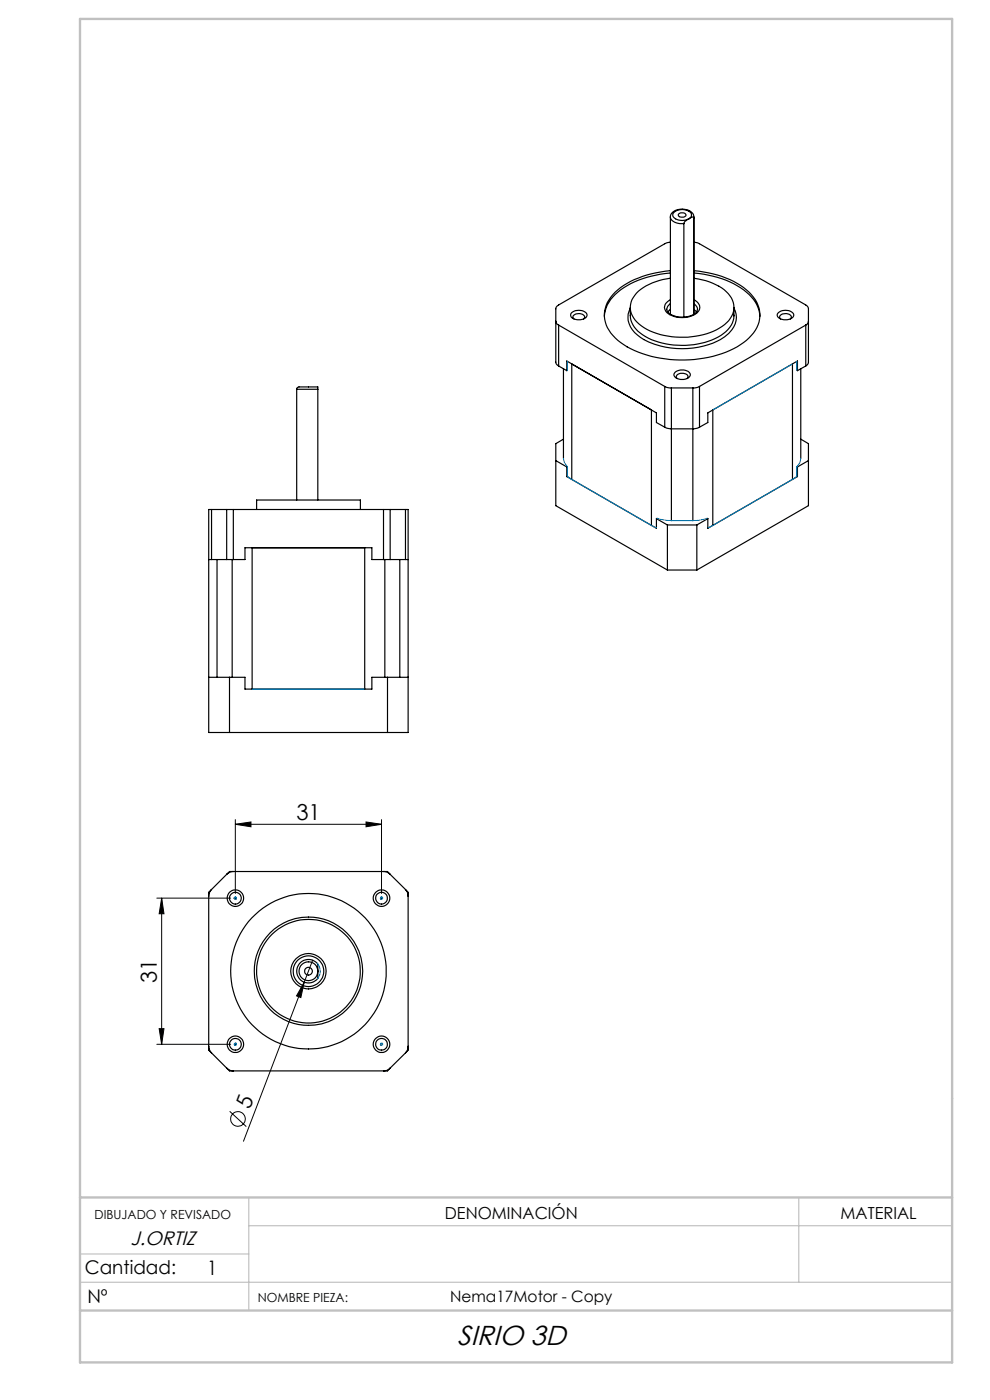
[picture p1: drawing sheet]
<svg xmlns="http://www.w3.org/2000/svg" width="210mm" height="297mm" viewBox="0 0 210 297" stroke-linecap="round" stroke-linejoin="round" font-family="sans-serif">
<g fill="none" stroke="#000" stroke-width=".21">
<path d="M49.9 174.9l3.3-.5v1zM49.9 173.9v15.6M49.9 174.9h31M77.6 174.4l3.3 .5-3.3 .5zM80.9 173.9v15.6M33.3 190.5h15.6M34.3 190.5l.5 3.3h-1zM34.3 190.5v31M33.8 218.2h1l-.5 3.3zM64.5 208.4l-.7 3.2-.9-.3zM66.3 203.7l-14.7 38.4M33.3 221.5h15.6"/>
<path d="M48.7 235.8l3.5 3.2"/>
<circle cx="50.5" cy="237.4" r="1.55"/>
</g>
<path d="M52.8 254v24M169.4 254v18M17 272h185M17 266h35.8M52.8 260h149.2" fill="none" stroke="#c0c0c0" stroke-width=".25"/>
<path d="M17 4h185v285h-185zM17 254h185M17 278h185" fill="none" stroke="#c0c0c0" stroke-width=".5"/>
<g fill="#000">
<path d="M64.5 208.4l-.7 3.2-.9-.3z"/>
<path d="M49.9 174.9l3.3-.5v1zM77.6 174.4l3.3 .5-3.3 .5z"/>
<path d="M34.3 190.5l.5 3.3h-1zM33.8 218.2h1l-.5 3.3z"/>
</g>
<g fill="none" stroke="#000" stroke-width=".25">
<path d="M142.2 46a2.34 2.34 0 0 1 3-1.6 1.96 1.96 0 0 1 2 1.6v20.7M142.2 57.4a19.9 19.9 0 0 0-11.7 4.6 6.3 6.3 0 0 0 0 9.7 20 20 0 0 0 12.7 4.6 22.7 22.7 0 0 0 15.1-4.1 6.5 6.5 0 0 0 2.5-7.4 11.9 11.9 0 0 0-7.7-6.2l-2.8-.7-3.1-.5M142.2 51.4l-1.2 .3-22.8 13.2-.3 .5v11.5l.6 .7M142.2 57.9a18.8 18.8 0 0 0-12.2 5.1 6.5 6.5 0 0 0-1.8 4.1M142.2 59a11.7 11.7 0 0 0-7.5 3.6 4.1 4.1 0 0 0 .9 6.2 15.8 15.8 0 0 0 12.7 2.4 9.9 9.9 0 0 0 6.9-4.1 4.3 4.3 0 0 0-1.6-5.6 13.7 13.7 0 0 0-6.4-2.5M142.2 46a2.11 2.11 0 0 0 2.4 1.4h.5M142.2 46v20.6M142.9 45.2a2.61 2.61 0 0 1 3.7 .2 1.33 1.33 0 0 1-1.5 1.3 2.04 2.04 0 0 1-2.4-1.1zM144 45.3a.84 .84 0 0 1 .9-.2 .84 .84 0 0 1 .6 .7 1.03 1.03 0 0 1-1.6-.2zM145.1 47.4v19.9M146.1 46.4l-.8 .6-.2 .4M147.2 51.4l1.2 .3 22.9 13.3 .2 .4v11.5l-.6 .7"/>
<path d="M147.2 57.9a18.6 18.6 0 0 1 12.2 5.1 6.5 6.5 0 0 1 1.8 4.1M147.2 46.2l-.3-.2-.8 .4M117.9 68.2a.87 .87 0 0 0 .6 .8M118.5 69l22.5 13M118.5 69v8.6M118.5 77.6l1.7 1M119.5 78.2v19M120.2 78.6v-2l19 11v2l1.8 1M120.4 78.6h-.2M121.3 77.2v24.5M121.3 66.3a2.36 2.36 0 0 1 3.2 .3 1.52 1.52 0 0 1-2.1 1.2 1.11 1.11 0 0 1-1.3-1.3zM121.7 67.7a.6 .6 0 0 1-.1-.7 .6 .6 0 0 1 .6-.4 1.48 1.48 0 0 1 1.8 .7l-.2 .4"/>
<path d="M133.7 65.4a4.7 4.7 0 0 0 2.2 6.2 17.4 17.4 0 0 0 17.8-.2 4.6 4.6 0 0 0 2-6M133.7 65.2a5.3 5.3 0 0 0 .8 4.2 12.1 12.1 0 0 0 9.2 3.8 14.2 14.2 0 0 0 10.7-3.2l.9-1.4 .3-1 .1-2.4M142.2 64.4a1.25 1.25 0 0 0-.8 1.3 1.25 1.25 0 0 0 1.1 1.1 4.7 4.7 0 0 0 5.3-.7l.2-.5M142.2 63.6a1.66 1.66 0 0 0-1.2 1.5 1.66 1.66 0 0 0 1 1.6 5.5 5.5 0 0 0 6.1-.6 1.59 1.59 0 0 0-.9-2.5M142.2 65.6l-.6 .6M143.2 78.9a2.27 2.27 0 0 1 3.2 .4 1.2 1.2 0 0 1-1.4 1.2 1.52 1.52 0 0 1-2-1.2zM147.2 65.6l.5 .6M147.2 64.4l.5 .6 .3 .6M148 65.6h.1M165.2 66.3a2.36 2.36 0 0 1 3.1 .3 1.53 1.53 0 0 1-2 1.2 1.1 1.1 0 0 1-1.3-1.3zM165.6 67.7a.6 .6 0 0 1-.2-.7 .6 .6 0 0 1 .6-.4 1.42 1.42 0 0 1 1.9 .7l-.3 .4M168.1 77.2v24.5"/>
<path d="M169 78.6h.2M169.2 78.6v-2l-19.1 11v2l-1.7 1M169.9 78.2v19M170.9 69l-22.5 13M170.9 77.6l-1.7 1M170.9 69v8.6M171.5 68.2l-.2 .5-.4 .3M62.9 82.6l.1-.3 .3-.2h3.9a.28 .28 0 0 1 .3 .2 .28 .28 0 0 1-.1 .3M62.9 82.6h4.5M62.9 82.6v23.5M67.4 82.6v23.5M117.9 97.7l2.3 1.4"/>
<path d="M119.5 93.2l-1.6 .9v13.2l23.7 13.6M120.2 99.1v2M120.4 99l-.2 .1M138.2 87v24.5M141 82l1.4 .3M141 90.6l1.2 .4h5l1.2-.4M141 82v8.6M142.4 82.3h4.6M142.4 82.3v28.2M143.7 80.3a.62 .62 0 0 1-.2-.7 .62 .62 0 0 1 .6-.3 1.42 1.42 0 0 1 1.8 .6l-.2 .4M147 82.3v28.2M148.4 82l-1.4 .3"/>
<path d="M148.4 82v8.6M151.2 87v24.5M169 99l.2 .1M169.2 99.1v2M169.9 93.2l1.6 .9v13.2l-23.7 13.6M171.5 97.7l-2.3 1.4M44.3 118.7h.6M44.9 108.1h-.6v47.3h42.3v-47.3h-.6M44.9 108.1h3.2M44.9 118.7h3.2M44.9 108.1v10.6M46 118.7v25"/>
<path d="M48.1 118.7h1.4M48.1 108.1h1.4M48.1 108.1v10.6M49.2 118.7v25M49.5 118.7h2.5v-2.5h26.9v2.5h2.5M49.5 108.1h31.9M49.5 108.1v10.6M53.5 116.2v30M54.4 108.1v-2h22v2M77.4 116.2v30M81.4 118.7h1.4M81.4 108.1h1.4"/>
<path d="M81.4 108.1v10.6M81.6 118.7v25M82.8 108.1h3.2M82.8 118.7h3.2M82.8 108.1v10.6M84.8 118.7v25M86 118.7h.6M86 108.1v10.6M120.2 101.1l19 11v-2.1M120.4 101l-.2 .1M139.2 110l2.4 1.4M139.4 110h-.2"/>
<path d="M141.6 111.4h6.2M141.6 111.4v9.5M147.8 111.4v9.5M150 110h.1M150.1 110l-2.3 1.4M169 101l.2 .1M169.2 101.1l-19.1 11v-2.1M141.6 120.9h6.2M44.3 143.7h7.7v2.5h26.9v-2.5h7.7M48.7 143.7v11.7M82.2 143.7v11.7M44.9 188.7l-.4 .5-.2 .9"/>
<path d="M49.5 184.9a1.92 1.92 0 0 0-1.4 .6M49.7 190.5l.5 .1M49.7 190.6l.4 .1M80.9 190.3l-.1 .4M81 190.3l-.1 .5M81.4 184.9a1.78 1.78 0 0 1 1.4 .6M82.8 185.5l-.6-.6h-33.5l-4.4 4.4v33.5l4.4 4.4h33.5l.6-.6M82.8 185.5l3.2 3.2M86 188.7l.4 .5 .2 .9M86 188.7l.6 .6v33.5l-.6 .6M63.7 204.2a2.27 2.27 0 0 1 3.7 .5v2.6a2.32 2.32 0 0 1-2.1 1.3 2.32 2.32 0 0 1-2-1.4 2.48 2.48 0 0 1 .4-3zM44.3 222l.2 .9 .4 .5"/>
<path d="M48.1 226.6a1.92 1.92 0 0 0 1.4 .6M50 221.3l-.1 .5M50.1 221.4l-.1 .4M80.8 221.4h.1M80.8 221.4v.3M81.1 221.4h-.3M82.8 226.6a1.78 1.78 0 0 1-1.4 .6M86 223.4l-3.2 3.2M86.6 222l-.2 .9-.4 .5"/>
<circle cx="49.9" cy="190.5" r="1.75"/>
<circle cx="49.9" cy="190.5" r="1.26"/>
<circle cx="80.9" cy="190.5" r="1.27"/>
<circle cx="80.9" cy="190.5" r="1.75"/>
<circle cx="65.4" cy="206" r=".83"/>
<circle cx="65.4" cy="206" r="3.3"/>
<circle cx="65.4" cy="206" r="1.99"/>
<circle cx="65.4" cy="206" r="11.5"/>
<circle cx="65.4" cy="206" r="11"/>
<circle cx="65.4" cy="206" r="3.8"/>
<circle cx="65.4" cy="206" r="16.5"/>
<circle cx="49.9" cy="221.5" r="1.75"/>
<circle cx="49.9" cy="221.5" r="1.24"/>
<circle cx="80.9" cy="221.5" r="1.25"/>
<circle cx="80.9" cy="221.5" r="1.75"/>
</g>
<g fill="none" stroke="#0080c0" stroke-width=".21">
<path d="M120.4 76.7v1.9M168.1 77.2l-16.9 9.8M169 76.7v1.9M119.5 97.2a2.42 2.42 0 0 0 .9 1.8v2l.6 .6 18.2 10.4M169.9 97.2a2.42 2.42 0 0 1-.9 1.8v2l-.7 .6-18.2 10.4M139.4 110l1.9 .4 1.1 .1 5.3-.1 2.3-.4M53.5 146.2h23.9M67.2 204.3a2.51 2.51 0 0 1 .2 3.3"/>
<circle cx="49.9" cy="190.5" r=".25"/>
<circle cx="80.9" cy="190.5" r=".25"/>
<circle cx="49.9" cy="221.5" r=".25"/>
<circle cx="80.9" cy="221.5" r=".25"/>
</g>
<text font-size="5.8" x="97" y="285.2">SIRIO 3D</text>
<g font-size="4.7">
<text x="62.9" y="173.9">31</text>
<text x="33.3" y="208.6" transform="rotate(-90 33.3 208.6)">31</text>
<text x="53" y="235.6" transform="rotate(-69 53 235.6)">5</text>
</g>
<text font-size="4.2" x="43.9" y="270.4">1</text>
<text font-size="4.1" x="27.7" y="264.1">J.ORTIZ</text>
<g font-size="4">
<text x="18" y="270.3">Cantidad:</text>
<text x="18.5" y="276.3">Nº</text>
</g>
<g font-size="3.5">
<text x="94.4" y="258.6">DENOMINACIÓN</text>
<text x="178.3" y="258.6">MATERIAL</text>
</g>
<text font-size="3.3" x="95.5" y="276.1">Nema17Motor - Copy</text>
<g font-size="2.7">
<text x="20.1" y="258.6">DIBUJADO Y REVISADO</text>
<text x="54.7" y="276.1">NOMBRE PIEZA:</text>
</g>
</svg>
